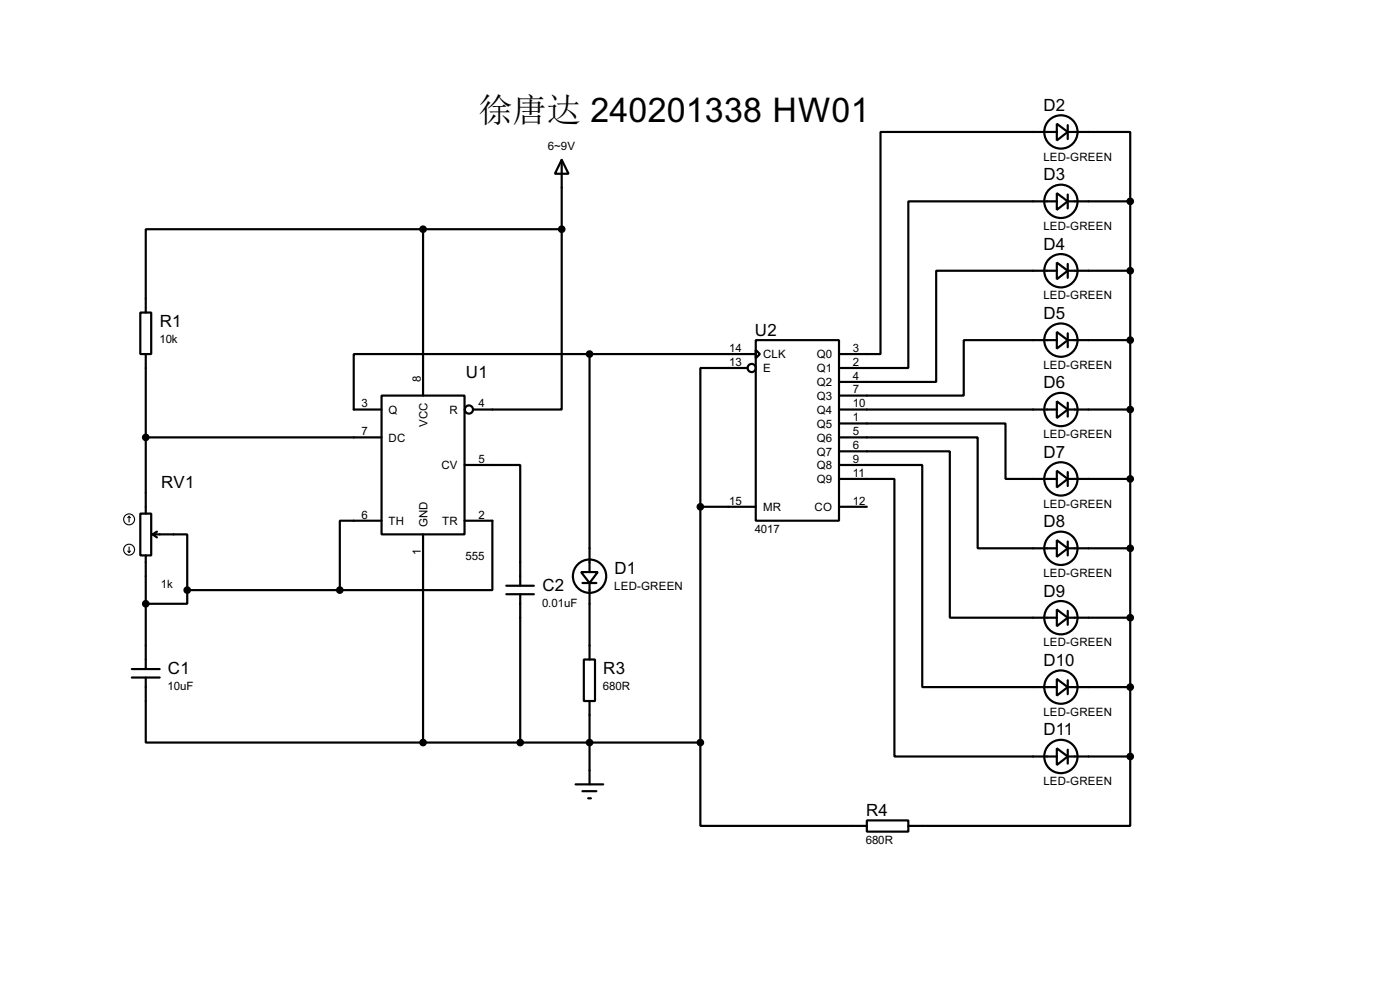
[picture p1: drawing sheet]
<svg xmlns="http://www.w3.org/2000/svg" width="256mm" height="180mm" viewBox="0 0 256 180" stroke-linecap="round" stroke-linejoin="round" font-family="sans-serif">
<g fill="none" stroke="#000" stroke-width=".4">
<path d="M102.9 29.3l1.3 2.5h-2.5zM102.9 29.3v12.7M193.6 22.7l2 1.5-2 1.5zM193.6 35.4l2 1.5-2 1.5zM193.6 24.2h-32.3v40.6h-7.6M193.6 36.9h-27.2v30.5h-12.7M195.6 24.2h11.5v12.7M195.6 36.9h11.5M195.6 22.9v2.6M195.6 35.6v2.6M207.1 36.9v101.6M25.7 57.2h2v7.6h-2z"/>
<path d="M77.5 42h-50.8v15.2M77.5 42v30.4M77.5 42h25.4M102.9 42v33h-16.2M193.6 48.1l2 1.5-2 1.5zM193.6 49.6h-22.1v20.3h-17.8M195.6 49.6h11.5M195.6 48.3v2.6M26.7 64.8v29.2M69.9 72.4h15.2v25.4h-15.2zM108 64.8h-43.2v10.2h5.1M108 64.8v39.9"/>
<path d="M108 64.8h30.5M137 67.4h-8.7v25.4M138.5 62.3h15.2v33h-15.2zM138.5 64.1l.7 .7-.7 .8zM153.7 77.5h30.5v10.2h9.4M153.7 75h39.9M193.6 60.8l2 1.5-2 1.5zM193.6 73.5l2 1.5-2 1.5zM193.6 62.3h-17v10.1h-22.9M195.6 75h11.5M195.6 62.3h11.5M195.6 61v2.6"/>
<path d="M195.6 73.7v2.6M25.7 94h2v7.7h-2zM26.7 80.1h43.2M28 97.8h6.3v10.2M28 97.8l.8 .6M28.8 97.3l-.8 .5M69.9 95.3h-7.6v12.7M77.5 97.8v38.1M85.1 85.1h10.2v22.1M85.1 95.3h5.1v12.7h-27.9M128.3 92.8h10.2M128.3 92.8v43.1"/>
<path d="M153.7 80.1h25.4v20.3h14.5M153.7 82.6h20.3v30.5h19.6M153.7 85.1h15.3v40.7h24.6M153.7 87.7h10.2v50.8h29.7M153.7 92.8h5.1M193.6 98.9l2 1.5-2 1.5zM193.6 86.2l2 1.5-2 1.5zM195.6 87.7h11.5M195.6 86.4v2.6M195.6 99.1v2.6M26.7 101.7v20.8M34.3 108v2.5h-7.6"/>
<path d="M34.3 108h28M92.8 107.2h5M92.8 108.8h5M95.3 108.8v27.1M106.5 104.7h3l-1.5 2zM106.7 106.7h2.6M108 106.7v14M193.6 111.6l2 1.5-2 1.5zM195.6 113.1h11.5M195.6 100.4h11.5M195.6 111.8v2.6M24.2 124h5.1"/>
<path d="M24.2 122.5h5.1M26.7 124v11.9h50.8M77.5 135.9h50.8M107 120.7h2v7.6h-2zM108 128.3v15.3M128.3 135.9v15.3h30.5M193.6 124.3l2 1.5-2 1.5zM193.6 137l2 1.5-2 1.5zM195.6 125.8h11.5M195.6 138.5h11.5M195.6 124.5v2.6M195.6 137.2v2.6"/>
<path d="M207.1 138.5v12.7h-40.7M105.5 143.6h5M106.7 144.8h2.6M107.8 146.1h.5M158.8 150.2h7.6v2h-7.6z"/>
<circle cx="194.3" cy="36.9" r="3.1"/>
<circle cx="194.3" cy="24.2" r="3.1"/>
<circle cx="194.3" cy="49.6" r="3.1"/>
<circle cx="85.9" cy="75" r=".75"/>
<circle cx="137.7" cy="67.4" r=".75"/>
<circle cx="194.3" cy="62.3" r="3.1"/>
<circle cx="194.3" cy="75" r="3.1"/>
<circle cx="194.3" cy="87.7" r="3.1"/>
<circle cx="108" cy="105.5" r="3.1"/>
<circle cx="194.3" cy="113.1" r="3.1"/>
<circle cx="194.3" cy="100.4" r="3.1"/>
<circle cx="194.3" cy="138.5" r="3.1"/>
<circle cx="194.3" cy="125.8" r="3.1"/>
</g>
<g fill="#000" stroke="#000" stroke-width=".4">
<circle cx="207" cy="36.9" r=".5"/>
<circle cx="77.5" cy="42" r=".5"/>
<circle cx="102.9" cy="42" r=".5"/>
<circle cx="207" cy="49.6" r=".5"/>
<circle cx="108" cy="64.8" r=".5"/>
<circle cx="207" cy="62.3" r=".5"/>
<circle cx="207" cy="75" r=".5"/>
<circle cx="26.7" cy="80.1" r=".5"/>
<circle cx="128.3" cy="92.8" r=".5"/>
<circle cx="207" cy="87.7" r=".5"/>
<circle cx="26.7" cy="110.5" r=".5"/>
<circle cx="34.3" cy="108" r=".5"/>
<circle cx="62.2" cy="108" r=".5"/>
<circle cx="207" cy="113.1" r=".5"/>
<circle cx="207" cy="100.4" r=".5"/>
<circle cx="77.5" cy="135.9" r=".5"/>
<circle cx="95.3" cy="135.9" r=".5"/>
<circle cx="108" cy="135.9" r=".5"/>
<circle cx="128.3" cy="135.9" r=".5"/>
<circle cx="207" cy="125.8" r=".5"/>
<circle cx="207" cy="138.5" r=".5"/>
</g>
<g fill="none" stroke="#000" stroke-width=".2">
<path d="M23.7 94.5l-.3 .3M23.7 94.5l.2 .3M23.7 94.5v1.1M23.4 100.9l.3 .2M23.7 100.1v1M23.9 100.9l-.2 .2"/>
<circle cx="23.6" cy="95.1" r="1"/>
<circle cx="23.6" cy="100.6" r="1"/>
</g>
<text font-size="6.3" x="87.7" y="22.2">徐唐达 240201338 HW01</text>
<g font-size="3.5">
<text x="191.2" y="20.3">D2</text>
<text x="191.2" y="33">D3</text>
<text x="191.2" y="45.7">D4</text>
<text x="29.3" y="59.9">R1</text>
<text x="191.2" y="58.4">D5</text>
<text x="138.3" y="61.4">U2</text>
<text x="85.4" y="69.1">U1</text>
<text x="191.2" y="71.1">D6</text>
<text x="191.2" y="83.8">D7</text>
<text x="29.5" y="89.4">RV1</text>
<text x="191.2" y="96.5">D8</text>
<text x="112.6" y="105.1">D1</text>
<text x="99.4" y="108.2">C2</text>
<text x="191.2" y="109.2">D9</text>
<text x="30.8" y="123.4">C1</text>
<text x="110.5" y="123.4">R3</text>
<text x="191.2" y="121.9">D10</text>
<text x="191.2" y="134.6">D11</text>
<text x="158.7" y="149.4">R4</text>
</g>
<g font-size="2.4">
<text x="100.4" y="27.5">6~9V</text>
<text x="191.1" y="29.4">LED-GREEN</text>
<text x="191.1" y="42.1">LED-GREEN</text>
<text x="191.1" y="54.8">LED-GREEN</text>
<text x="29.2" y="62.8">10k</text>
<text x="133.6" y="64.4">14</text>
<text x="139.8" y="65.6">CLK</text>
<text x="149.6" y="65.6">Q0</text>
<text x="156.3" y="64.4">3</text>
<text x="77.1" y="69.9" transform="rotate(-90 77.1 69.9)">8</text>
<text x="133.6" y="67">13</text>
<text x="139.8" y="68.1">E</text>
<text x="149.6" y="68.1">Q1</text>
<text x="149.6" y="70.7">Q2</text>
<text x="156.3" y="67">2</text>
<text x="156.3" y="69.5">4</text>
<text x="156.3" y="72">7</text>
<text x="191.1" y="67.5">LED-GREEN</text>
<text x="66.2" y="74.6">3</text>
<text x="71.2" y="75.8">Q</text>
<text x="82.3" y="75.8">R</text>
<text x="87.7" y="74.6">4</text>
<text x="149.6" y="73.2">Q3</text>
<text x="149.6" y="75.8">Q4</text>
<text x="156.3" y="74.6">10</text>
<text x="156.3" y="77.1">1</text>
<text x="66.2" y="79.7">7</text>
<text x="71.2" y="80.8">DC</text>
<text x="78.3" y="78.2" transform="rotate(-90 78.3 78.2)">VCC</text>
<text x="149.6" y="78.3">Q5</text>
<text x="149.6" y="80.8">Q6</text>
<text x="149.6" y="83.4">Q7</text>
<text x="156.3" y="79.7">5</text>
<text x="156.3" y="82.2">6</text>
<text x="191.1" y="80.2">LED-GREEN</text>
<text x="80.9" y="85.9">CV</text>
<text x="87.7" y="84.7">5</text>
<text x="149.6" y="85.9">Q8</text>
<text x="149.6" y="88.5">Q9</text>
<text x="156.3" y="84.7">9</text>
<text x="156.3" y="87.3">11</text>
<text x="66.2" y="94.9">6</text>
<text x="87.7" y="94.9">2</text>
<text x="133.6" y="92.4">15</text>
<text x="139.8" y="93.6">MR</text>
<text x="149.2" y="93.6">CO</text>
<text x="156.3" y="92.4">12</text>
<text x="191.1" y="92.9">LED-GREEN</text>
<text x="71.2" y="96.1">TH</text>
<text x="77.1" y="101.5" transform="rotate(-90 77.1 101.5)">1</text>
<text x="78.3" y="96.5" transform="rotate(-90 78.3 96.5)">GND</text>
<text x="81" y="96.1">TR</text>
<text x="138.3" y="97.5">4017</text>
<text x="29.5" y="107.7">1k</text>
<text x="85.3" y="102.6">555</text>
<text x="191.1" y="105.6">LED-GREEN</text>
<text x="99.3" y="111.1">0.01uF</text>
<text x="112.5" y="108">LED-GREEN</text>
<text x="191.1" y="118.3">LED-GREEN</text>
<text x="30.7" y="126.3">10uF</text>
<text x="110.5" y="126.3">680R</text>
<text x="191.1" y="131">LED-GREEN</text>
<text x="191.1" y="143.7">LED-GREEN</text>
<text x="158.6" y="154.4">680R</text>
</g>
</svg>
